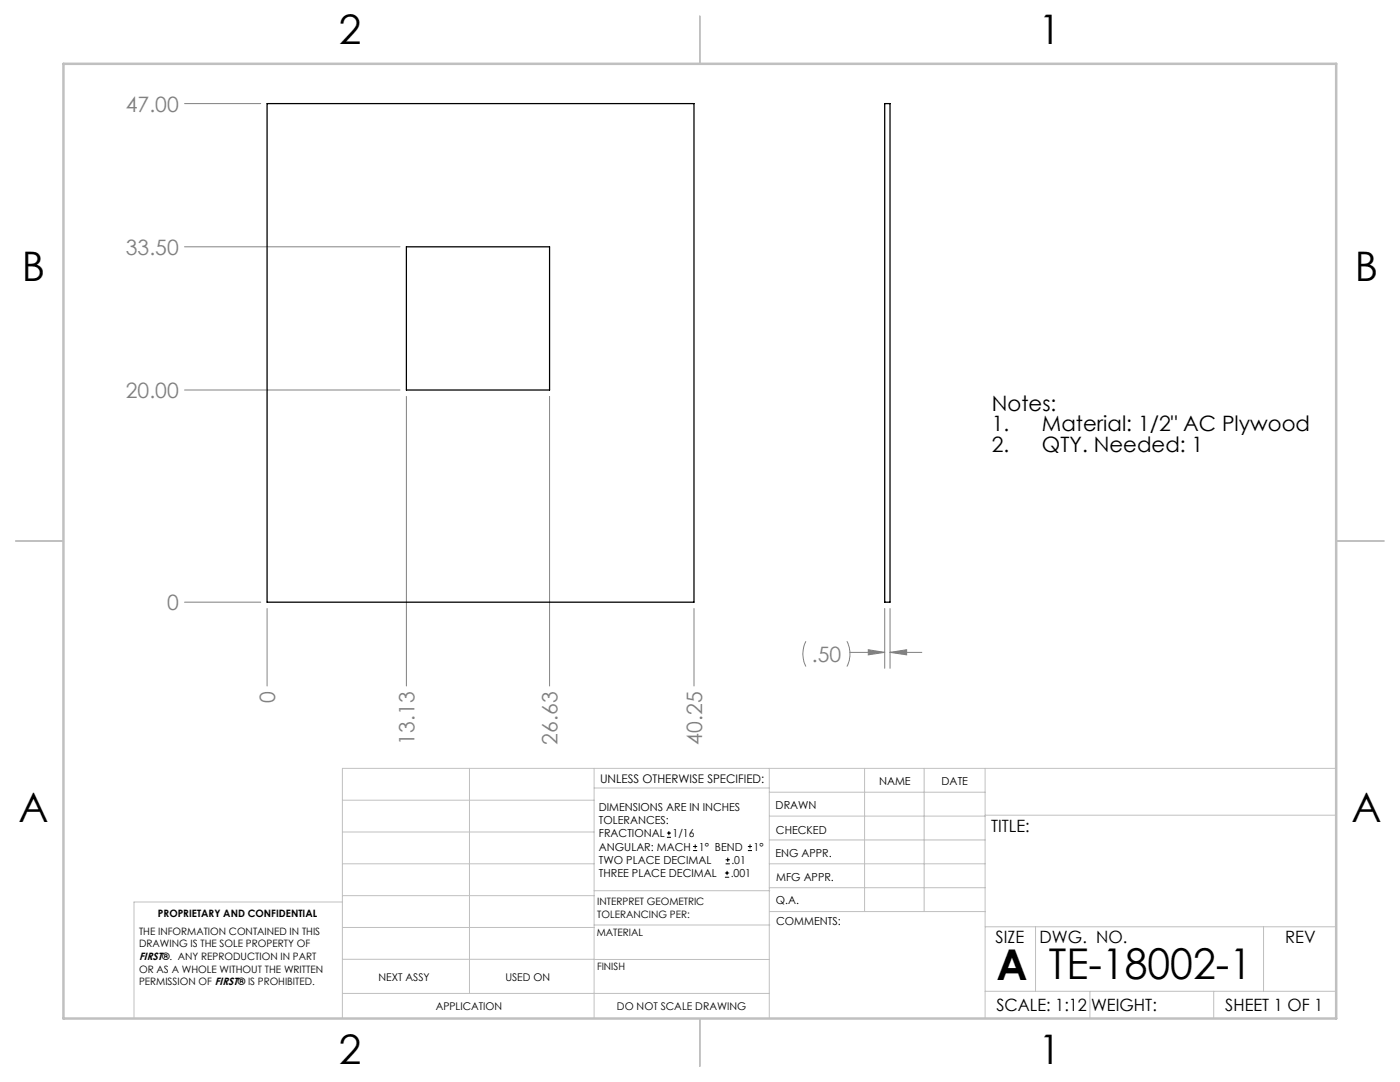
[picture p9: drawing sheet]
<svg xmlns="http://www.w3.org/2000/svg" width="279mm" height="216mm" viewBox="0 0 279 216" stroke-linecap="round" stroke-linejoin="round" font-family="sans-serif">
<g fill="none" stroke="#c0c0c0" stroke-width=".2">
<path d="M68.3 159.7h50.3M93.7 153.3v44.9M118.6 153.3v49.9M118.6 157.2h34.9M153.5 153.3v49.9M153.5 158.1h43.1M172.5 153.3v28.6M184.4 153.3v28.6M196.6 153.3v49.9M266.7 153.3h-198.4v49.9M68.3 178.7h50.3M68.3 172.4h50.3"/>
<path d="M68.3 166h50.3M68.3 180h-41.6v23.2M118.6 177.7h35M153.5 167.6h43.1M153.5 162.8h43.1M153.5 172.4h43.1M153.5 177.1h43.1M196.6 162.7h70.1M68.3 198.2h85.2M68.3 191.4l85.2 .1M68.3 185.1h50.3M118.6 184.6h35"/>
<path d="M153.6 181.9h43M196.6 197.8h70.1M196.6 184.9h70.1M206.7 184.9v12.9M217.5 197.8v5.4M242.2 197.8v5.4M252.2 184.9v12.9"/>
</g>
<path d="M139.7 3.2v9.5M3.1 107.9h9.6M266.7 107.9h9.5M139.7 203.2v9.6" fill="none" stroke="#c0c0c0" stroke-width=".25"/>
<path d="M12.7 12.7h254v190.5h-254z" fill="none" stroke="#c0c0c0" stroke-width=".5"/>
<g fill="none" stroke="#808080" stroke-width=".2">
<path d="M36.8 20.7h15.2M36.8 49.2h43M36.8 77.8h43M81.1 79.1v57.8M109.7 79.1v57.8M36.8 120.2h15.2M53.3 121.4v15.5M138.5 121.4v15.5M160.8 128a5.6 5.6 0 0 0 0 5M169 128a5.6 5.6 0 0 1 0 5M169.6 130.2h7M173.3 129.6l3.3 .6-3.3 .5z"/>
<path d="M176.6 121.4v12M177.6 130.2l3.3-.6v1.1zM177.6 121.4v12M177.6 130.2h6.4"/>
</g>
<path d="M173.3 129.6l3.3 .6-3.3 .5zM177.6 130.2l3.3-.6v1.1z" fill="#808080"/>
<path d="M53.3 20.7h85.2v99.5h-85.2zM176.6 20.7h1v99.5h-1zM81.1 49.2h28.6v28.6h-28.6z" fill="none" stroke="#000" stroke-width=".25"/>
<g fill="none" stroke="#000" stroke-width=".2">
<path d="M133.1 167.1h.8M133.1 166.2h.8M133.5 165.8v.9M138.3 169.7h.8M138.3 168.9h.8M138.7 168.5v.8M144.7 175h.8M144.7 174.2h.8M144.8 172.4h.9M144.8 171.6h.9M145.1 173.8v.8M145.2 171.1v.9"/>
<path d="M149.3 169.7h.8M149.3 168.9h.8M149.7 168.5v.8"/>
</g>
<g font-size="8.5">
<text x="198.9" y="195.5">A</text>
<text x="209.3" y="195.4">TE-18002-1</text>
</g>
<g font-size="8.1">
<text x="67.6" y="8.9">2</text>
<text x="207.3" y="8.9">1</text>
<text x="4.4" y="56.2">B</text>
<text x="270.4" y="56.2">B</text>
<text x="3.7" y="164.1">A</text>
<text x="269.7" y="164.1">A</text>
<text x="67.6" y="212.4">2</text>
<text x="207.3" y="212.4">1</text>
</g>
<g font-size="4.2" fill="#808080">
<text x="25.1" y="22.3">47.00</text>
<text x="25.1" y="50.8">33.50</text>
<text x="25.1" y="79.4">20.00</text>
<text x="33.3" y="121.7">0</text>
<text x="162" y="132.1">.50</text>
<text x="54.9" y="140.4" transform="rotate(-90 54.9 140.4)">0</text>
<text x="82.7" y="148.6" transform="rotate(-90 82.7 148.6)">13.13</text>
<text x="111.3" y="148.6" transform="rotate(-90 111.3 148.6)">26.63</text>
<text x="140.1" y="148.6" transform="rotate(-90 140.1 148.6)">40.25</text>
</g>
<g font-size="4.2">
<text x="197.9" y="81.9">Notes:</text>
<text x="197.9" y="86.1">1.</text>
<text x="207.9" y="86.1">Material: 1/2&quot; AC Plywood</text>
<text x="197.9" y="90.3">2.</text>
<text x="207.9" y="90.3">QTY. Needed: 1</text>
</g>
<g font-size="3.4">
<text x="197.8" y="166">TITLE:</text>
<text x="198.7" y="188.1">SIZE</text>
<text x="207.5" y="188.1">DWG. NO.</text>
<text x="256.5" y="188.2">REV</text>
<text x="198.8" y="201.7">SCALE: 1:12</text>
<text x="217.7" y="201.8">WEIGHT:</text>
<text x="244.5" y="201.7">SHEET 1 OF 1</text>
</g>
<text font-size="2.4" x="119.8" y="156.2">UNLESS OTHERWISE SPECIFIED:</text>
<g font-size="2.2">
<text x="119.5" y="161.8">DIMENSIONS ARE IN INCHES</text>
<text x="154.8" y="161.4">DRAWN</text>
<text x="175.4" y="156.6">NAME</text>
<text x="187.9" y="156.7">DATE</text>
<text x="119.5" y="164.4">TOLERANCES:</text>
<text x="119.5" y="167.1">FRACTIONAL</text>
<text x="134.2" y="167.1">1/16</text>
<text x="154.9" y="166.3">CHECKED</text>
<text x="119.5" y="172.4">TWO PLACE DECIMAL</text>
<text x="119.5" y="169.7">ANGULAR: MACH</text>
<text x="139.5" y="169.7">1° BEND</text>
<text x="146" y="172.4">.01</text>
<text x="150.4" y="169.7">1°</text>
<text x="154.8" y="171">ENG APPR.</text>
<text x="119.5" y="175">THREE PLACE DECIMAL</text>
<text x="145.8" y="175">.001</text>
<text x="154.9" y="175.7">MFG APPR.</text>
<text x="154.9" y="180.4">Q.A.</text>
<text x="154.9" y="184.6">COMMENTS:</text>
</g>
<g font-size="2.1">
<text x="27.8" y="191.6">FIRST®. ANY REPRODUCTION IN PART</text>
<text x="75.5" y="195.7">NEXT ASSY</text>
<text x="100.9" y="195.7">USED ON</text>
<text x="86.9" y="201.5">APPLICATION</text>
<text x="123.1" y="201.6">DO NOT SCALE DRAWING</text>
</g>
<g font-size="2">
<text x="31.5" y="182.9">PROPRIETARY AND CONFIDENTIAL</text>
<text x="119.2" y="180.6">INTERPRET GEOMETRIC</text>
<text x="119.2" y="183.1">TOLERANCING PER:</text>
<text x="27.8" y="186.5">THE INFORMATION CONTAINED IN THIS</text>
<text x="27.8" y="189">DRAWING IS THE SOLE PROPERTY OF</text>
<text x="119.1" y="186.7">MATERIAL</text>
<text x="27.8" y="194.1">OR AS A WHOLE WITHOUT THE WRITTEN</text>
<text x="27.8" y="196.6">PERMISSION OF FIRST® IS PROHIBITED.</text>
<text x="119.1" y="193.5">FINISH</text>
</g>
</svg>
